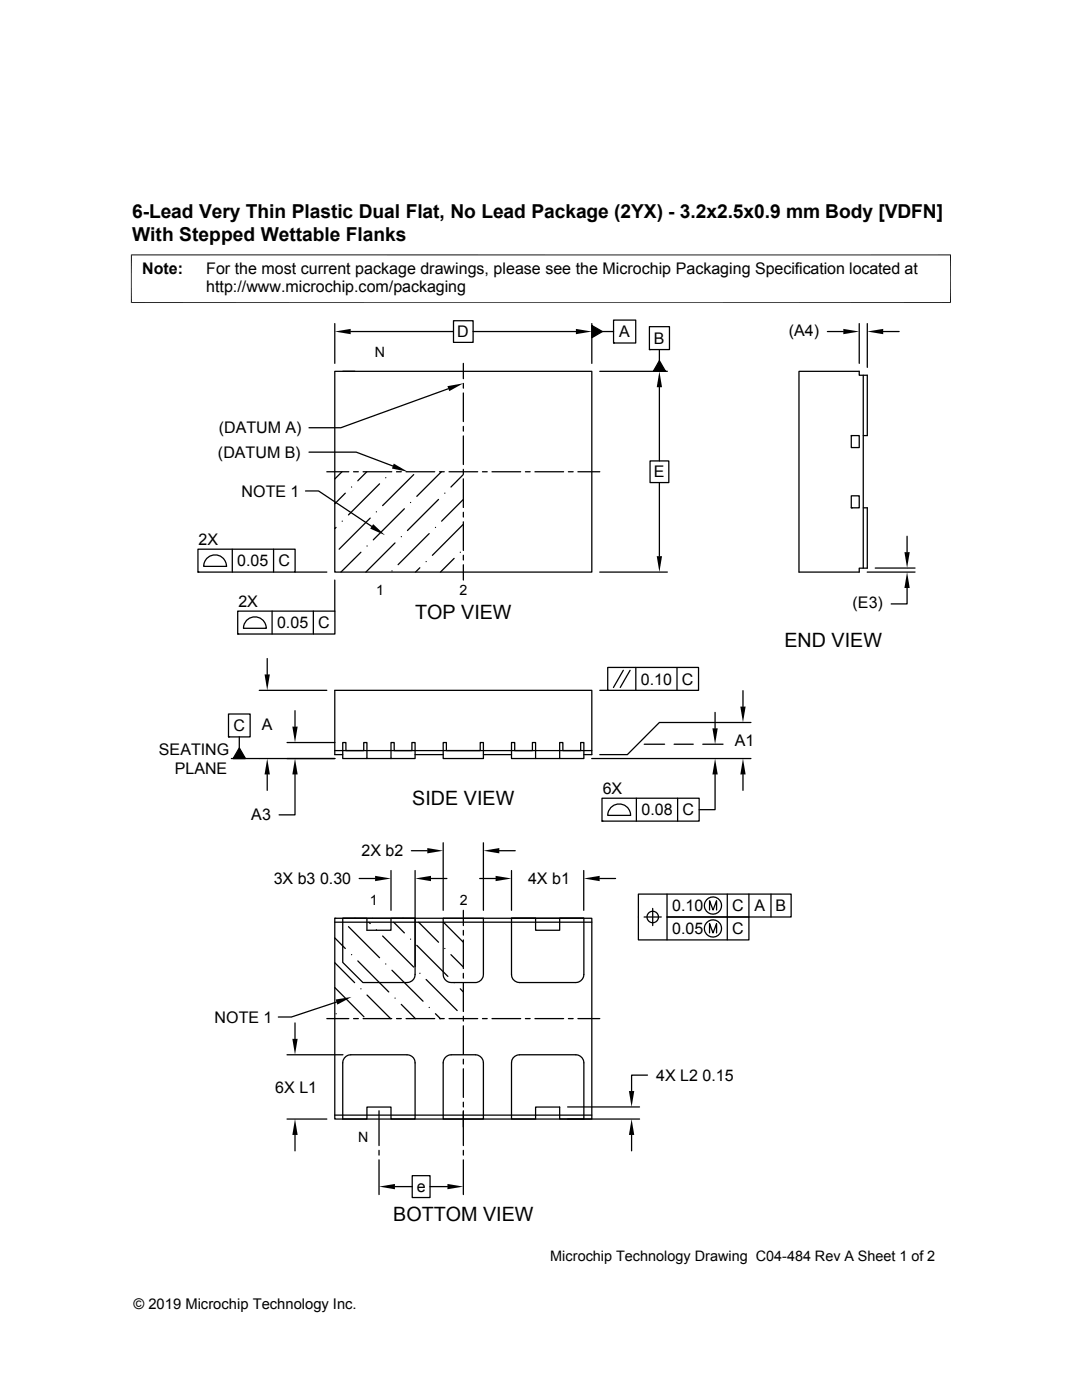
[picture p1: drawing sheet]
<svg xmlns="http://www.w3.org/2000/svg" width="216mm" height="279mm" viewBox="0 0 216 279" stroke-linecap="round" stroke-linejoin="round" font-family="sans-serif">
<g fill="none" stroke="#000" stroke-width=".25">
<path d="M66.8 74.1h51.3v40.1h-51.3zM66.8 64.6v7.9M68.4 74.1h2.4M70 66.2h20.5M89.5 77.6l-21.5 7.8h-6.3M90.5 64h3.9v4.3h-3.9zM92.5 72.5v3.1M92.5 76.5v1M92.5 78.4v5.7M94.4 66.2h20.5M118.1 65l2.1 1.2-2.1 1.2zM118.1 64.6v7.9"/>
<path d="M119.7 74.1h13.5M120.2 66.2h2.2M122.4 63.9h4.5v4.6h-4.5zM122.4 68.5h.1M129.6 65.2h4v4.6h-4zM129.6 69.8h.1M131.6 69.8v2.2M131.6 77.3v14.7M131.6 72l1.2 2.1h-2.4zM165.1 66.2h3.2M171.4 64.6v7.9M172.3 74.9v38.5h.8v-12.1h-.8"/>
<path d="M173.1 64.6v8.7M176.2 66.2h3.2M61 98h2.6l10.6 7.1M61.7 90.2h9.4l7.3 2.8M65.2 94.1h4.4M68.2 94.1l-1.4 1.5M68.9 98.4l-2.1 2.1M70.1 97.2h.1M70.5 94.1h1M72.5 94.1h5.7M73.2 94.1l-1.8 1.8M75.7 96.6l-6.2 6.2"/>
<path d="M77 95.3h.1M79.1 94.1h1M81 94.1h5.7M82.5 94.7l-6.2 6.2M87.5 99.7l-6.2 6.2M87.7 94.1h.9M88.1 94.1l-4.9 5M88.8 98.4h.1M89.6 94.1h5.7M92.4 94.7l-2.4 2.5M92.4 99.7l-4.3 4.3M92.5 85.1v.9"/>
<path d="M92.5 87v5.7M92.5 93.7v.9M92.5 95.6v5.7M96.3 94.1h.9M98.2 94.1h5.7M104.8 94.1h1M106.7 94.1h5.8M113.4 94.1h1M115.3 94.1h4.4M129.7 92h3.8v4.3h-3.8zM131.6 96.3v14.7M169.9 99h1.5v2.3h-1.5z"/>
<path d="M169.9 86.9h1.5v2.4h-1.5zM169.9 86.9h.1M172.3 86.9h.8v-12h-1.7v-.8h-12v40.1h12v-.8h.9M39.5 109.6h19.4v4.6h-19.4zM39.5 114.2h.1M41.4 111.3a2.29 2.29 0 0 1 2.5-.4 2.29 2.29 0 0 1 1.3 2.1h-4.6l.4-1.1zM46.4 109.6v4.6M54.6 109.6v4.6M58.9 114.2h6.3M66.8 115.8v6.2M67.1 105.3l-.3 .2M68.3 104h.1"/>
<path d="M72 110.2l-4 4M73.2 109h.1M73.9 103.4l-6.2 6.2M75.1 102.2h.1M78.2 113.9h.1M78.8 108.4l-5.8 5.8M80.1 107.1h.1M80.7 101.5l-6.2 6.2M81.9 100.3h.1M83.8 113.3l-.9 .9M85 112.1h.1M85.6 106.5l-6.2 6.2"/>
<path d="M86.9 105.3h.1M90.6 111.4l-2.7 2.8M91.8 110.2h.1M92.4 104.6l-6.1 6.2M92.5 102.2v1M92.5 104.1v5.8M92.5 110.8v1M92.5 112.7v3.1M119.7 114.2h13.5M169.9 101.3h.1M173 114.2h9.6M174.6 113.4h8"/>
<path d="M181 117.3v3.2h-3.2M181 107v3.2M47.4 122h19.4v4.5h-19.4zM47.4 126.5h.1M49.3 123.7a2.29 2.29 0 0 1 2.5-.4 2.29 2.29 0 0 1 1.3 2.1h-4.5l.3-1.2zM51.7 137.8h13.5M53.3 131.4v3.2M54.3 122v4.5M62.5 122v4.5M119.7 137.8h1.6M121.3 133.2h18.1v4.6h-18.1zM124.4 133.8l-2 3.4"/>
<path d="M125.7 133.8l-1.9 3.4M126.9 133.2v4.6M135.1 133.2v4.6M148.3 137.8v3.2M45.6 142.5h4.3v4.6h-4.3zM45.6 147.1h.1M46.2 151.4h20.6M47.8 147.1v2.2M47.8 149.3l1.2 2.1h-2.5zM53.3 154.6v3.1M57.3 148.2h9.5M58.9 154.6v8h-3.2"/>
<path d="M58.9 141.8v3.2M66.8 149.8h51.3M68.4 150.6h-1.6v-12.8h51.3v12.8h-1.6M73.2 151.4v-3.2h-.6v1.6h-3.6v-1.6h-.6v3.2h14.4v-3.2h-.6v1.6h-3.5v-1.6h-.7v3.2M82.8 150.6h5.6M88.4 148.2h.7v1.6h6.7v-1.6h.7v3.2h-8.1zM96.5 150.6h5.6M106.9 151.4v-3.2h-.7v1.6h-3.5v-1.6h-.6v3.2h14.4v-3.2h-.6v1.6h-3.6v-1.6h-.6v3.2M118.1 151.4h31.7M120.1 159.3h19.4v4.6h-19.4zM127 159.3v4.6M128.5 148.5h4.1"/>
<path d="M134.5 148.5h3.8M135.2 159.3v4.6M140.2 148.5h4.1M142.7 154.6v7h-3.2M142.7 142.2v3.2M148.3 154.6v3.1M149.8 144.2h-18.2l-6.4 6.4h-5.5M71.7 175.3h3.1M78 173.7v8M82.1 169.8h3.2M82.8 173.7v19.2M86 175.3h3.2"/>
<path d="M88.4 168.2v13.5M95.7 175.3h3.2M96.5 168.2v13.5M99.6 169.8h3.2M102.1 173.7v8M116.5 173.7v8M119.7 175.3h3.1M120.1 163.9h.1M122 161a2.28 2.28 0 0 1 2.5-.4 2.28 2.28 0 0 1 1.3 2.1h-4.5l.3-1.1zM133.1 178.4v4.6h16.3v4.6h-22v-9.2h30.5v4.6h-24.8v4.6M145.1 178.4v9.2M149.4 178.4v4.6"/>
<path d="M153.8 178.4v4.6M66.8 183.3h51.3v40h-51.3zM66.8 183.3h.1M66.8 184h51.3M66.8 197.1l5.8 5.8M66.8 192.1l4 4M66.8 187.2l2.1 2.1M67.1 200l-9 3h-2.6M68.4 183.3h4.8v2.4h4.8v-2.4h4.8v11.2a1.59 1.59 0 0 1-1.6 1.6h-8.8l-4-4zM68.4 183.3h14.4M69.5 184.9l6.2 6.2M70.1 190.5h.1"/>
<path d="M71.4 191.8l6.2 6.2M72 197.3h.1M73.2 198.6l4.8 4.7M73.6 184l.3 .3M75.1 185.6h.1M76.3 186.8l6.2 6.2M77 192.4h.1M78.2 193.6l6.2 6.2M78.5 184l2.2 2.2M78.8 199.2h.1M81.9 187.4h.1M83.2 188.7l6.2 6.2"/>
<path d="M83.5 184l4 4M83.8 194.2h.1M85 195.5l6.2 6.2M88.4 183.3h8.1v11.2a1.64 1.64 0 0 1-1.7 1.6h-4.8a1.64 1.64 0 0 1-1.6-1.6zM88.5 184l3.9 4M88.8 189.3h.1M90 190.5l2.4 2.5M90.6 196.1h.1M91.8 197.3l.6 .7M92.5 181.7v3M92.5 185.7v.9M92.5 187.6v5.7"/>
<path d="M92.5 194.2v1M92.5 196.2v5.7M102.1 183.3v11.2a1.59 1.59 0 0 0 1.6 1.6h11.2a1.64 1.64 0 0 0 1.6-1.6v-11.2h-4.8v2.4h-4.8v-2.4h-4.8h14.4M128.5 183h3.5M130.2 181.3v3.4M141.6 181.6v-1.8l.7 1.8 .7-1.8v1.8M141.6 186.2v-1.9l.7 1.9 .7-1.9v1.9M57.3 210.5h11.1M58.9 204.2v3.1M65.2 203.3h4.4M67.1 202.3h.1M68.8 211.1a1.63 1.63 0 0 1 1.2-.6h11.6a1.58 1.58 0 0 1 1.2 1.6v11.2h-4.8v-2.4h-4.8v2.4h-4.8v-11.2z"/>
<path d="M70.5 203.3h1M72.5 203.3h5.7M79.1 203.3h1M80.1 200.4l2.8 2.9M81 203.3h5.7M85.6 201.1h.1M86.9 202.3l1 1M87.7 203.3h.9M88.8 211.1a1.63 1.63 0 0 1 1.2-.6h4.8a1.64 1.64 0 0 1 1.7 1.6v11.2h-8.1v-11.2zM89.6 203.3h5.7M92.5 202.8v1M92.5 204.7v5.7"/>
<path d="M92.5 211.4v.9M92.5 213.3v5.7M92.5 220v.9M96.3 203.3h.9M98.2 203.3h5.7M102.4 211.1l.6-.4 .7-.2h11.2a1.64 1.64 0 0 1 1.6 1.6v11.2h-4.8v-2.4h-4.8v2.4h-4.8v-11.2zM104.8 203.3h1M106.7 203.3h5.8M113.4 203.3h1M115.3 203.3h4.4M129.2 214.6h-3.2v3.1M57.3 223.3h7.9"/>
<path d="M58.9 226.5v3.2M66.8 222.5h51.3M75.6 221.7v6.9M75.6 229.6v.9M75.6 231.5v6.9M78.8 236.8h3.5M82.3 234.6h3.5v4.4h-3.5zM85.8 236.8h3.5M92.5 221.7v6.9M92.5 229.6v.9M92.5 231.5v6.9M113.3 223.3h14.3"/>
<path d="M113.3 220.9h14.3M126 226.5v3.2"/>
<circle cx="130.2" cy="183" r="1.14"/>
<circle cx="142.3" cy="185.3" r="1.71"/>
<circle cx="142.3" cy="180.7" r="1.71"/>
</g>
<g fill="#000">
<path d="M66.8 66.2l3.2-.6v1.1zM89.3 77.1l3.2-.6-2.9 1.6zM114.9 65.6l3.2 .6-3.2 .5zM118.1 65l2.1 1.2-2.1 1.2zM131.6 74.1l.5 3.2h-1.1zM131.6 72l1.2 2.1h-2.4zM168.3 65.6l3.1 .6-3.1 .5zM173.1 66.2l3.1-.6v1.1zM78.6 92.5l2.8 1.6-3.2-.6zM74.5 104.6l2.3 2.2-2.9-1.3zM131 111h1.1l-.5 3.2zM180.5 110.2h1l-.5 3.2z"/>
<path d="M181 114.2l.5 3.1h-1zM52.8 134.6h1l-.5 3.2zM47.8 149.3l1.2 2.1h-2.5zM53.3 151.4l.5 3.2h-1zM58.3 145h1.1l-.5 3.2zM58.9 151.4l.5 3.2h-1.1zM142.7 151.4l.5 3.2h-1zM142.2 145.4h1l-.5 3.1zM148.3 151.4l.5 3.2h-1.1zM147.7 141h1.1l-.5 3.2zM74.8 174.8l3.2 .5-3.2 .6zM85.3 169.2l3.1 .6-3.1 .5z"/>
<path d="M82.8 175.3l3.2-.5v1.1zM98.9 174.8l3.2 .5-3.2 .6zM96.5 169.8l3.1-.6v1.1zM116.5 175.3l3.2-.5v1.1zM58.3 207.3h1.1l-.5 3.2zM67 199.5l3.1-.5-2.8 1.5zM125.5 217.7h1.1l-.6 3.2zM58.9 223.3l.5 3.2h-1.1zM75.6 236.8l3.2-.5v1zM89.3 236.3l3.2 .5-3.2 .5zM126 223.3l.6 3.2h-1.1z"/>
</g>
<path d="M26.1 50.9h163.7M26.2 50.8v9.7M189.7 50.8v9.7M26.1 60.4h163.7" fill="none" stroke="#000" stroke-width=".2"/>
<g font-size="3.9">
<text x="82.8" y="123.5">TOP VIEW</text>
<text x="156.5" y="129.1">END VIEW</text>
<text x="82.3" y="160.7">SIDE VIEW</text>
<text x="78.4" y="243.8">BOTTOM VIEW</text>
</g>
<g font-size="3.8">
<text x="26.4" y="43.5">6-Lead Very Thin Plastic Dual Flat, No Lead Package (2YX) - 3.2x2.5x0.9 mm Body [VDFN]</text>
<text x="26.4" y="48">With Stepped Wettable Flanks</text>
</g>
<g font-size="3.2">
<text x="28.4" y="54.6">Note:</text>
<text x="41.1" y="54.6">For the most current package drawings, please see the Microchip Packaging Specification located at</text>
<text x="41.1" y="58.3">http://www.microchip.com/packaging</text>
<text x="91.2" y="67.3">D</text>
<text x="123.6" y="67.3">A</text>
<text x="130.5" y="68.6">B</text>
<text x="157.4" y="67">(A4)</text>
<text x="43.6" y="86.4">(DATUM A)</text>
<text x="43.5" y="91.4">(DATUM B)</text>
<text x="130.5" y="95.3">E</text>
<text x="48.2" y="99.1">NOTE 1</text>
<text x="39.6" y="108.8">2X</text>
<text x="47.3" y="113">0.05</text>
<text x="55.6" y="113">C</text>
<text x="47.6" y="121.2">2X</text>
<text x="55.3" y="125.4">0.05</text>
<text x="63.5" y="125.4">C</text>
<text x="170.1" y="121.3">(E3)</text>
<text x="127.9" y="136.6">0.10</text>
<text x="136.1" y="136.6">C</text>
<text x="46.6" y="145.9">C</text>
<text x="52.2" y="145.7">A</text>
<text x="146.6" y="148.9">A1</text>
<text x="31.7" y="150.7">SEATING</text>
<text x="34.9" y="154.4">PLANE</text>
<text x="120.3" y="158.5">6X</text>
<text x="50.1" y="163.7">A3</text>
<text x="128" y="162.7">0.08</text>
<text x="136.2" y="162.7">C</text>
<text x="72.1" y="170.9">2X b2</text>
<text x="54.6" y="176.4">3X b3 0.30</text>
<text x="105.4" y="176.4">4X b1</text>
<text x="134.1" y="181.9">0.10</text>
<text x="146.1" y="181.9">C</text>
<text x="150.6" y="181.9">A</text>
<text x="154.7" y="181.9">B</text>
<text x="134.1" y="186.4">0.05</text>
<text x="146.1" y="186.4">C</text>
<text x="42.8" y="204.1">NOTE 1</text>
<text x="130.9" y="215.7">4X L2 0.15</text>
<text x="54.9" y="218">6X L1</text>
<text x="83.1" y="237.9">e</text>
</g>
<g font-size="2.9">
<text x="109.8" y="251.7">Microchip Technology Drawing C04-484 Rev A Sheet 1 of 2</text>
<text x="26.6" y="261.3">© 2019 Microchip Technology Inc.</text>
</g>
<g font-size="2.8">
<text x="74.8" y="71.2">N</text>
<text x="75.1" y="118.7">1</text>
<text x="91.7" y="118.7">2</text>
<text x="73.8" y="180.6">1</text>
<text x="91.7" y="180.6">2</text>
<text x="71.5" y="227.9">N</text>
</g>
</svg>
